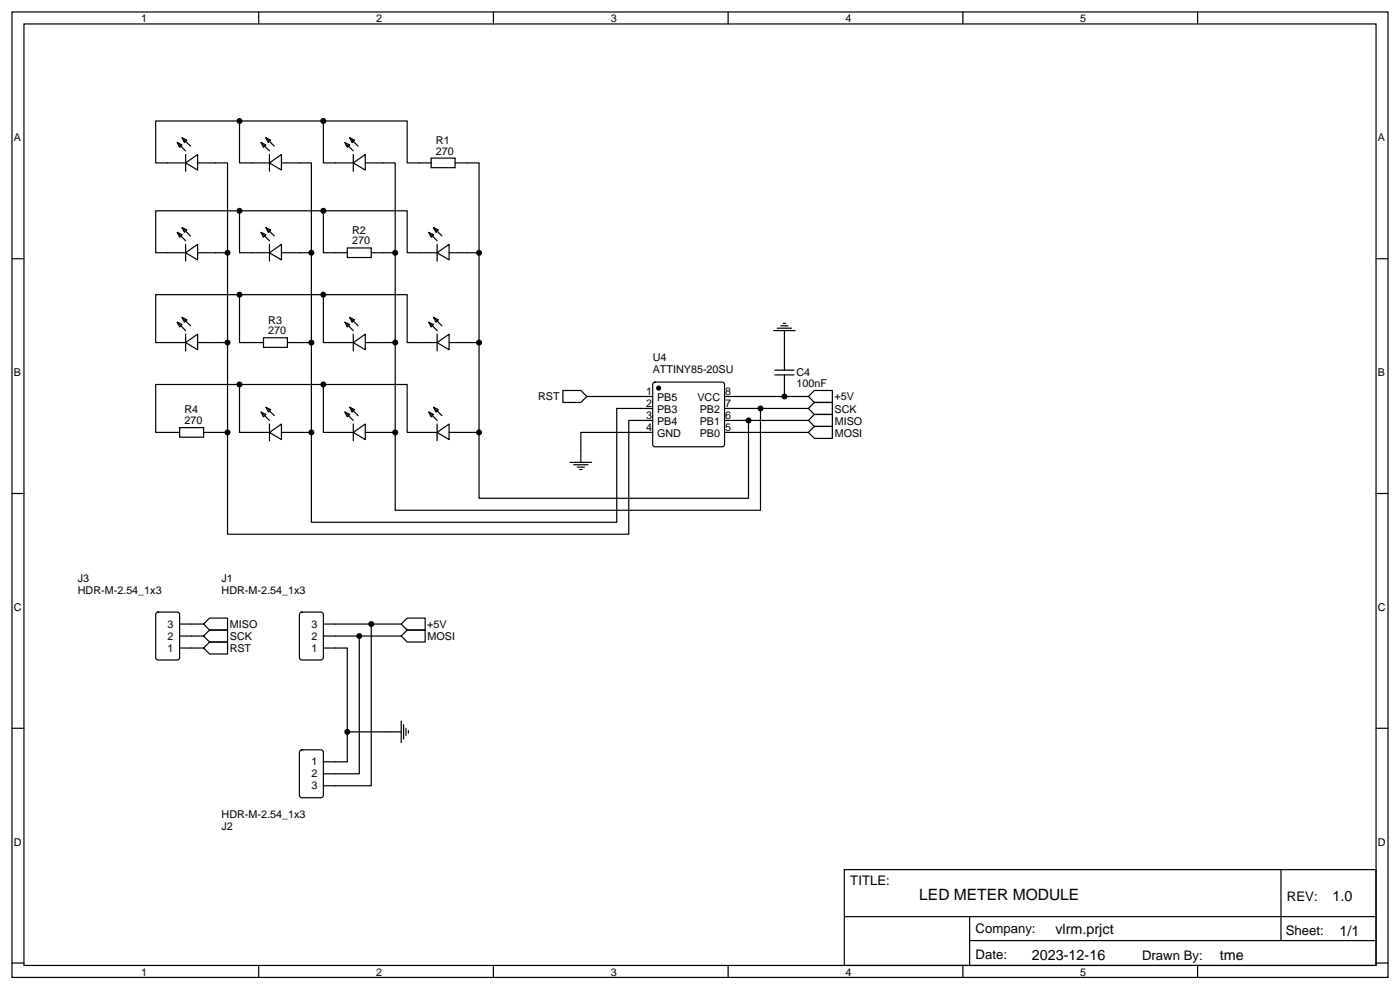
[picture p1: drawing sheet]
<svg xmlns="http://www.w3.org/2000/svg" width="412mm" height="292mm" viewBox="0 0 412 292" stroke-linecap="round" stroke-linejoin="round" font-family="sans-serif">
<g fill="none" stroke="#000" stroke-width=".35">
<path d="M3.5 3.5h405.4v284.4h-405.4zM7.1 7.1h398.2v277.2h-398.2zM76.2 3.5v3.6M145.3 3.5v3.6M214.5 3.5v3.6M283.6 3.5v3.6M352.8 3.5v3.6M70.6 35.6v12.4h8.8M95.2 35.6v12.4h8.9M52.2 42l1.4 .7-.7 .7zM52.2 42l2.5 2.5M53.6 40.6l1.4 .7-.7 .7z"/>
<path d="M53.6 40.6l2.5 2.4M54.7 48l3.5-2.5v4.6zM54.7 48h-8.8v-12.4h74v12.4h7.1M54.7 45.5v4.9M58.2 48h8.8v26.4h-8.8M76.9 42l1.4 .7-.7 .7zM76.9 42l2.5 2.5M78.3 40.6l1.4 .7-.7 .7zM78.3 40.6l2.5 2.4M79.4 48l3.5-2.5v4.6zM79.4 45.5v4.9M82.9 48h8.8v26.4h-8.8"/>
<path d="M101.6 42l1.4 .7-.7 .7zM101.6 42l2.5 2.5M103 40.6l1.4 .7-.7 .7zM103 40.6l2.5 2.4M104.1 48l3.5-2.5v4.6zM104.1 45.5v4.9M107.6 48h8.8v26.4h-7M127 46.6h7.1v2.8h-7.1zM134.1 48h7v79.4h-8.8M3.5 76.2h3.6M52.2 68.4l1.4 .7-.7 .8zM52.2 68.4l2.5 2.5"/>
<path d="M53.6 67l1.4 .7-.7 .7zM53.6 67l2.5 2.5M54.7 74.4l3.5-2.4v4.6zM54.7 74.4h-8.8v-12.3h74v12.3h8.9M54.7 72v4.9M67 74.4v26.5h-8.8M70.6 62.1v12.3h8.8M76.9 68.4l1.4 .7-.7 .8zM76.9 68.4l2.5 2.5M78.3 67l1.4 .7-.7 .7zM78.3 67l2.5 2.5M79.4 74.4l3.5-2.4v4.6z"/>
<path d="M79.4 72v4.9M91.7 74.4v26.5h-7M95.2 62.1v12.3h7.1M102.3 73h7.1v2.8h-7.1zM116.4 74.4v26.5h-8.8M126.3 68.4l1.4 .7-.7 .8zM126.3 68.4l2.5 2.5M127.7 67l1.4 .7-.7 .7zM127.7 67l2.5 2.5M128.8 74.4l3.5-2.4v4.6zM128.8 72v4.9M132.3 74.4h8.8"/>
<path d="M405.3 76.2h3.6M52.2 94.9l1.4 .7-.7 .7zM52.2 94.9l2.5 2.5M53.6 93.5l1.4 .7-.7 .7zM53.6 93.5l2.5 2.5M54.7 98.4v5M70.6 86.8v14.1h7M77.6 99.5h7.1v2.8h-7.1zM95.2 86.8v14.1h8.9M101.6 94.9l1.4 .7-.7 .7zM101.6 94.9l2.5 2.5M103 93.5l1.4 .7-.7 .7z"/>
<path d="M103 93.5l2.5 2.5M104.1 98.4v5M126.3 94.9l1.4 .7-.7 .7zM126.3 94.9l2.5 2.5M127.7 93.5l1.4 .7-.7 .7zM127.7 93.5l2.5 2.5M128.8 98.4v5M227.9 97.4h6.3M229 96.7h4.2M230 96h2.1M230.7 95.2h.7M231.1 97.4v11.6"/>
<path d="M54.7 100.9l3.5-2.5v4.6zM54.7 100.9h-8.8v-14.1h74v14.1h8.9M67 100.9v26.5h-7M70.6 113.2v14.2h8.8M78.3 119.9l1.4 .8-.7 .7zM78.3 119.9l2.5 2.5M91.7 100.9v26.5h-8.8M95.2 113.2v14.2h8.9M103 119.9l1.4 .8-.7 .7zM103 119.9l2.5 2.5M104.1 100.9l3.5-2.5v4.6zM116.4 100.9v26.5h-8.8"/>
<path d="M127.7 119.9l1.4 .8-.7 .7zM127.7 119.9l2.5 2.5M128.8 100.9l3.5-2.5v4.6zM132.3 100.9h8.8M165.8 115h5.3l1.8 1.8-1.8 1.7h-5.3zM172.9 116.8h19.4M192.5 112.7l.5-.2h19.7l.5 .2 .2 .5v17.7l-.2 .5-.5 .2h-19.7l-.5-.2-.2-.5v-17.7zM213.4 116.8h24.7M228.2 109h5.7M228.2 110.4h5.7M231.1 110.4v6.4M238.1 116.8l1.8-1.8h5.3v3.5h-5.3z"/>
<path d="M52.9 125.9h7.1v2.9h-7.1zM52.9 127.4h-7v-14.2h74v14.2h8.9M76.9 121.4l1.4 .7-.7 .7zM76.9 121.4l2.5 2.4M79.4 127.4l3.5-2.5v4.6zM79.4 124.9v4.9M101.6 121.4l1.4 .7-.7 .7zM101.6 121.4l2.5 2.4M104.1 127.4l3.5-2.5v4.6zM104.1 124.9v4.9M126.3 121.4l1.4 .7-.7 .7zM126.3 121.4l2.5 2.4"/>
<path d="M128.8 127.4l3.5-2.5v4.6zM128.8 124.9v4.9M167.9 136.2h6.4M169 136.9h4.2M170 137.6h2.2M170.7 138.3h.7M192.3 123.8h-7.1v33.5h-118.2v-29.9M192.3 127.4h-21.2v8.8M192.3 120.3h-10.6v33.5h-90v-26.4M213.4 127.4h24.7M213.4 120.3h24.7M213.4 123.8h24.7"/>
<path d="M220.5 123.8v23h-79.4v-19.4M224 120.3v30h-107.6v-22.9M238.1 127.4l1.8-1.8h5.3v3.5h-5.3zM238.1 123.8l1.8-1.7h5.3v3.5h-5.3zM238.1 120.3l1.8-1.8h5.3v3.6h-5.3zM3.5 145.3h3.6M405.3 145.3h3.6M46.1 180.5l.5-.2h5.6l.7 .4v13l-.4 .6-5.9 .1-.7-.5v-12.9zM52.9 183.8h7.1M52.9 190.9h7.1M52.9 187.3h7.1M60 183.8l1.7-1.8h5.3v3.6h-5.3z"/>
<path d="M60 187.3l1.7-1.7h5.3v3.5h-5.3zM60 190.9l1.7-1.8h5.3v3.5h-5.3zM88.4 180.5l.5-.2h5.6l.7 .4v13l-.4 .6-5.9 .1-.7-.5v-12.9zM95.2 190.9h7.1v24.6h15.9M95.2 183.8h23M95.2 187.3h23M105.8 187.3v40.6h-10.6M109.4 183.8v47.6h-14.2M118.2 183.8l1.7-1.8h5.3v3.6h-5.3zM118.2 187.3l1.7-1.7h5.3v3.5h-5.3zM3.5 214.5h3.6M102.3 215.5v8.9h-7.1"/>
<path d="M118.2 212.4v6.3M118.9 213.4v4.3M119.6 214.5v2.1M120.3 215.2v.7M405.3 214.5h3.6M88.4 221l.5-.2h5.6l.7 .5v12.9l-.4 .7h-5.9l-.7-.4v-13zM248.7 256.1h156.6v28.2h-156.6zM377.3 256.1v20.9M248.7 270h156.5M285.6 277h119.6M285.6 270v14.1M3.5 283.6h3.6"/>
<path d="M76.2 284.3v3.6M145.3 284.3v3.6M214.5 284.3v3.6M283.6 284.3v3.6M352.8 284.3v3.6M405.3 283.6h3.6"/>
</g>
<circle cx="194" cy="114.3" r=".53" fill="#000" stroke="#000" stroke-width=".35"/>
<g fill="#000">
<circle cx="70.6" cy="35.6" r=".88"/>
<circle cx="95.3" cy="35.6" r=".88"/>
<circle cx="67" cy="74.4" r=".88"/>
<circle cx="70.6" cy="62.1" r=".88"/>
<circle cx="91.7" cy="74.4" r=".88"/>
<circle cx="95.3" cy="62.1" r=".88"/>
<circle cx="116.4" cy="74.4" r=".88"/>
<circle cx="141.1" cy="74.4" r=".88"/>
<circle cx="70.6" cy="86.8" r=".88"/>
<circle cx="95.3" cy="86.8" r=".88"/>
<circle cx="67" cy="100.9" r=".88"/>
<circle cx="70.6" cy="113.2" r=".88"/>
<circle cx="91.7" cy="100.9" r=".88"/>
<circle cx="95.3" cy="113.2" r=".88"/>
<circle cx="116.4" cy="100.9" r=".88"/>
<circle cx="141.1" cy="100.9" r=".88"/>
<circle cx="231.1" cy="116.8" r=".88"/>
<circle cx="67" cy="127.4" r=".88"/>
<circle cx="91.7" cy="127.4" r=".88"/>
<circle cx="116.4" cy="127.4" r=".88"/>
<circle cx="141.1" cy="127.4" r=".88"/>
<circle cx="220.5" cy="123.8" r=".88"/>
<circle cx="224" cy="120.3" r=".88"/>
<circle cx="105.8" cy="187.3" r=".88"/>
<circle cx="109.4" cy="183.8" r=".88"/>
<circle cx="102.3" cy="215.5" r=".88"/>
</g>
<text font-size="4.6" x="270.8" y="265.1">LED METER MODULE</text>
<g font-size="4.2">
<text x="392.5" y="265.4">1.0</text>
<text x="310.9" y="274.9">vlrm.prjct</text>
<text x="394.6" y="275.7">1/1</text>
<text x="304" y="282.7">2023-12-16</text>
<text x="359.4" y="282.7">tme</text>
</g>
<g font-size="3.9">
<text x="250.5" y="260.7">TITLE:</text>
<text x="379.1" y="265.4">REV:</text>
<text x="287.4" y="274.9">Company:</text>
<text x="378.7" y="275.5">Sheet:</text>
<text x="287.4" y="282.6">Date:</text>
<text x="336.4" y="282.7">Drawn By:</text>
</g>
<g font-size="3.2">
<text x="41.6" y="6.5">1</text>
<text x="110.8" y="6.5">2</text>
<text x="179.9" y="6.5">3</text>
<text x="249.1" y="6.5">4</text>
<text x="318.2" y="6.5">5</text>
<text x="4.1" y="41.6">A</text>
<text x="405.9" y="41.6">A</text>
<text x="128.4" y="45.5">270</text>
<text x="128.4" y="42.4">R1</text>
<text x="103.7" y="72">270</text>
<text x="103.7" y="68.8">R2</text>
<text x="79" y="95.3">R3</text>
<text x="79" y="98.4">270</text>
<text x="192.3" y="106.2">U4</text>
<text x="4.1" y="110.8">B</text>
<text x="192.3" y="109.7">ATTINY85-20SU</text>
<text x="234.6" y="113.9">100nF</text>
<text x="234.6" y="110.8">C4</text>
<text x="405.9" y="110.8">B</text>
<text x="158.5" y="117.8">RST</text>
<text x="190.3" y="116.4">1</text>
<text x="190.3" y="119.9">2</text>
<text x="193.6" y="118.2">PB5</text>
<text x="205.4" y="118.2">VCC</text>
<text x="213.6" y="119.9">7</text>
<text x="213.6" y="116.4">8</text>
<text x="245.8" y="117.9">+5V</text>
<text x="54.3" y="124.9">270</text>
<text x="54.3" y="121.8">R4</text>
<text x="190.3" y="123.5">3</text>
<text x="193.6" y="121.7">PB3</text>
<text x="193.6" y="125.2">PB4</text>
<text x="206.1" y="125.2">PB1</text>
<text x="206.1" y="121.7">PB2</text>
<text x="213.6" y="123.5">6</text>
<text x="245.9" y="121.6">SCK</text>
<text x="245.9" y="125.1">MISO</text>
<text x="190.3" y="127">4</text>
<text x="193.6" y="128.8">GND</text>
<text x="206.1" y="128.8">PB0</text>
<text x="213.6" y="127">5</text>
<text x="245.9" y="128.6">MOSI</text>
<text x="22.9" y="171.4">J3</text>
<text x="65.3" y="171.4">J1</text>
<text x="4.1" y="179.9">C</text>
<text x="22.9" y="175">HDR-M-2.54_1x3</text>
<text x="65.3" y="175">HDR-M-2.54_1x3</text>
<text x="405.9" y="179.9">C</text>
<text x="49.4" y="184.9">3</text>
<text x="67.7" y="185.1">MISO</text>
<text x="91.7" y="184.9">3</text>
<text x="125.9" y="185">+5V</text>
<text x="49.4" y="191.9">1</text>
<text x="49.4" y="188.4">2</text>
<text x="67.7" y="188.6">SCK</text>
<text x="91.7" y="191.9">1</text>
<text x="91.7" y="188.4">2</text>
<text x="125.9" y="188.6">MOSI</text>
<text x="67.7" y="192.1">RST</text>
<text x="91.7" y="225.4">1</text>
<text x="91.7" y="232.5">3</text>
<text x="91.7" y="229">2</text>
<text x="65.3" y="240.9">HDR-M-2.54_1x3</text>
<text x="65.3" y="244.5">J2</text>
<text x="4.1" y="249.1">D</text>
<text x="405.9" y="249.1">D</text>
<text x="41.6" y="287.3">1</text>
<text x="110.8" y="287.3">2</text>
<text x="179.9" y="287.3">3</text>
<text x="249.1" y="287.3">4</text>
<text x="318.2" y="287.3">5</text>
</g>
</svg>
